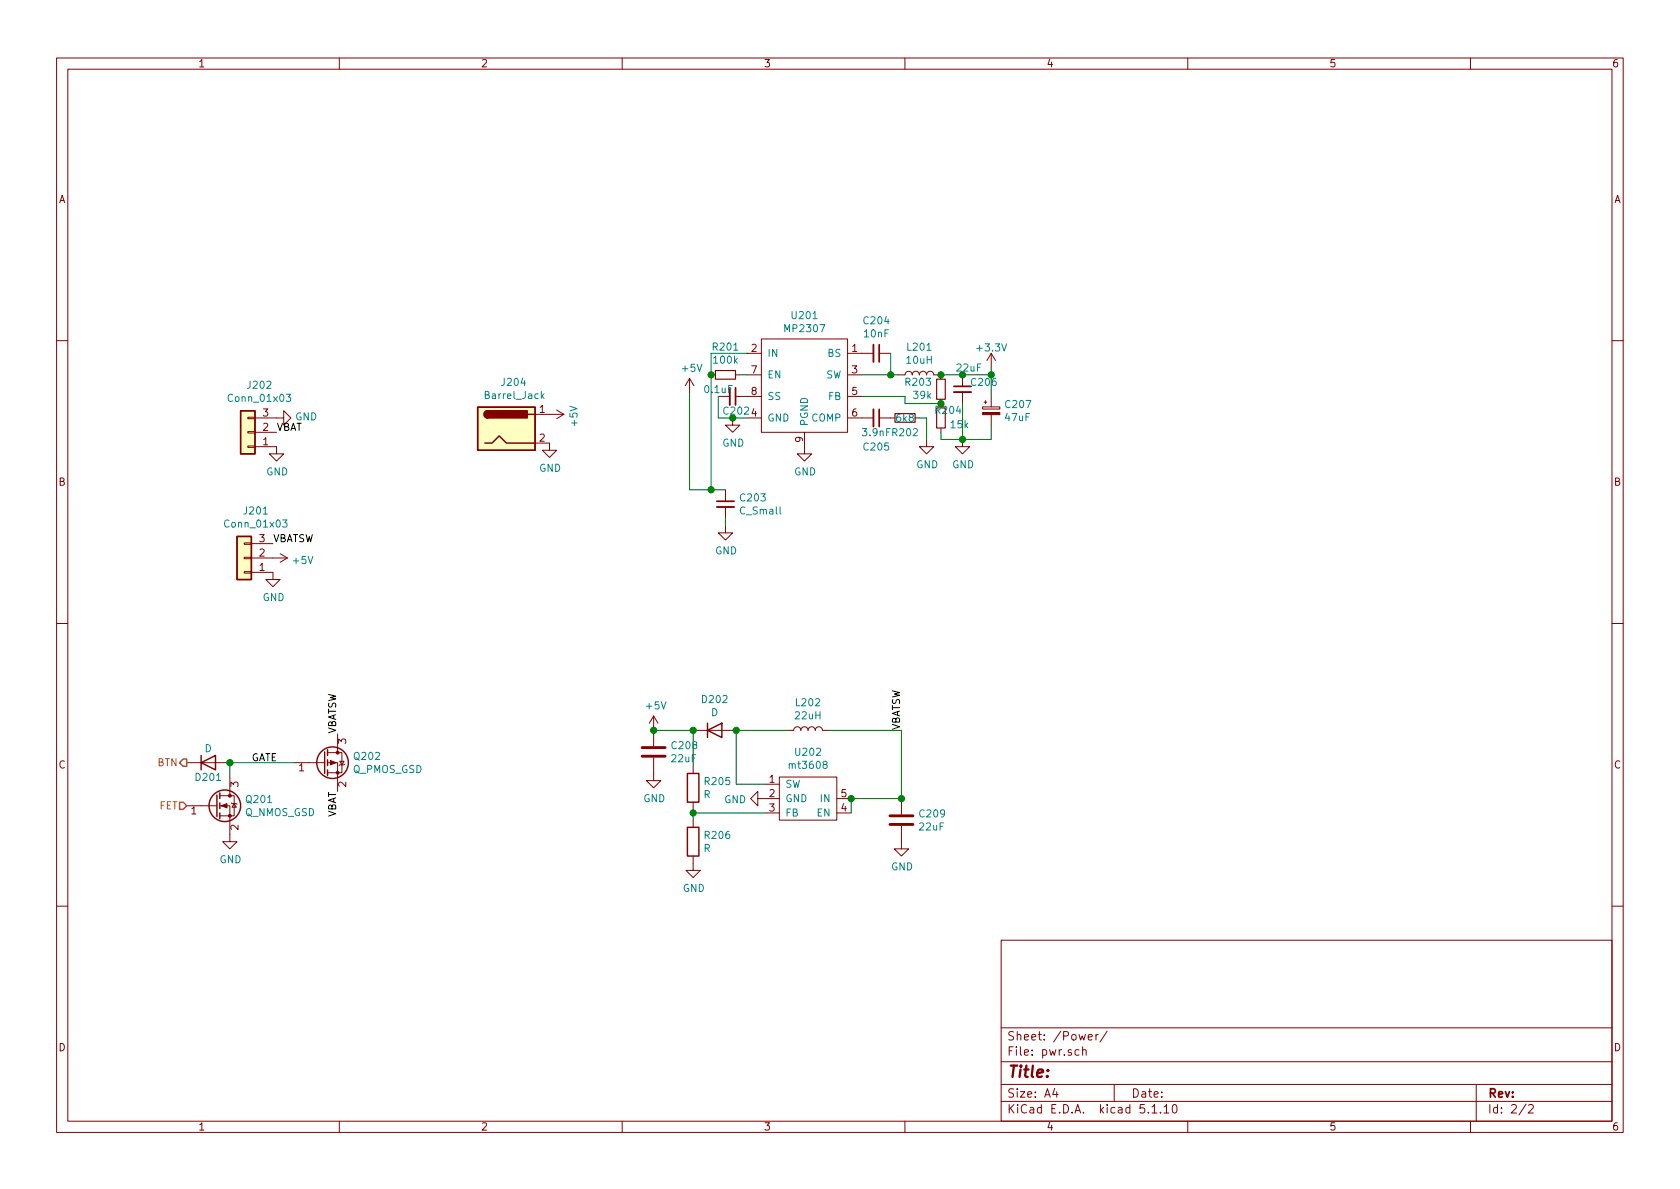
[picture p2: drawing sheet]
EESchema Schematic File Version 4
EELAYER 30 0
EELAYER END
$Descr A4 11693 8268
encoding utf-8
Sheet 2 2
Title ""
Date ""
Rev ""
Comp ""
Comment1 ""
Comment2 ""
Comment3 ""
Comment4 ""
$EndDescr
$Comp
L Device:C_Small C203
U 1 1
P 5050 3500
F 0 "C203" H 5142 3546 50  0000 L CNN
F 1 "C_Small" H 5142 3455 50  0000 L CNN
F 2 "Capacitor_SMD:C_1206_3216Metric" H 5050 3500 50  0001 C CNN
F 3 "~" H 5050 3500 50  0001 C CNN
	1    5050 3500
	1    0    0    -1  
$EndComp
$Comp
L Device:C_Small C206
U 1 1
P 6700 2700
F 0 "C206" H 6750 2750 50  0000 L CNN
F 1 "22uF" H 6650 2850 50  0000 L CNN
F 2 "Capacitor_SMD:C_1206_3216Metric" H 6700 2700 50  0001 C CNN
F 3 "~" H 6700 2700 50  0001 C CNN
	1    6700 2700
	1    0    0    -1  
$EndComp
$Comp
L Device:C_Polarized_Small C207
U 1 1
P 6900 2850
F 0 "C207" H 6988 2896 50  0000 L CNN
F 1 "47uF" H 6988 2805 50  0000 L CNN
F 2 "Capacitor_Tantalum_SMD:CP_EIA-6032-20_AVX-F_Pad2.25x2.35mm_HandSolder" H 6900 2850 50  0001 C CNN
F 3 "~" H 6900 2850 50  0001 C CNN
	1    6900 2850
	1    0    0    -1  
$EndComp
Wire Wire Line
	4800 3400 4950 3400
Wire Wire Line
	4950 3400 5050 3400
Connection ~ 4950 3400
$Comp
L power:GND #PWR0126
U 1 1
P 5050 3650
F 0 "#PWR0126" H 5050 3400 50  0001 C CNN
F 1 "GND" H 5055 3477 50  0000 C CNN
F 2 "" H 5050 3650 50  0001 C CNN
F 3 "" H 5050 3650 50  0001 C CNN
	1    5050 3650
	1    0    0    -1  
$EndComp
Wire Wire Line
	5050 3600 5050 3650
$Comp
L power:GND #PWR0127
U 1 1
P 6700 3050
F 0 "#PWR0127" H 6700 2800 50  0001 C CNN
F 1 "GND" H 6705 2877 50  0000 C CNN
F 2 "" H 6700 3050 50  0001 C CNN
F 3 "" H 6700 3050 50  0001 C CNN
	1    6700 3050
	1    0    0    -1  
$EndComp
Wire Wire Line
	6900 2600 6700 2600
Connection ~ 6700 2600
$Comp
L power:+3.3V #PWR0128
U 1 1
P 6900 2550
F 0 "#PWR0128" H 6900 2400 50  0001 C CNN
F 1 "+3.3V" H 6900 2690 50  0000 C CNN
F 2 "" H 6900 2550 50  0001 C CNN
F 3 "" H 6900 2550 50  0001 C CNN
	1    6900 2550
	1    0    0    -1  
$EndComp
Wire Wire Line
	6900 2550 6900 2600
Connection ~ 6900 2600
$Comp
L mps:MP2307 U201
U 1 1
P 5600 2550
F 0 "U201" H 5600 2915 50  0000 C CNN
F 1 "MP2307" H 5600 2824 50  0000 C CNN
F 2 "Package_SO:SOIC-8-1EP_3.9x4.9mm_P1.27mm_EP2.29x3mm_ThermalVias" H 5500 2800 50  0001 C CNN
F 3 "" H 5500 2800 50  0001 C CNN
	1    5600 2550
	1    0    0    -1  
$EndComp
Wire Wire Line
	4950 3400 4950 2600
Wire Wire Line
	4950 2450 5200 2450
$Comp
L Device:R_Small R201
U 1 1
P 5050 2600
F 0 "R201" V 4854 2600 50  0000 C CNN
F 1 "100k" V 4945 2600 50  0000 C CNN
F 2 "Resistor_SMD:R_0402_1005Metric" H 5050 2600 50  0001 C CNN
F 3 "~" H 5050 2600 50  0001 C CNN
	1    5050 2600
	0    1    1    0   
$EndComp
Connection ~ 4950 2600
Wire Wire Line
	4950 2600 4950 2450
Wire Wire Line
	5150 2600 5200 2600
$Comp
L Device:C_Small C202
U 1 1
P 5100 2750
F 0 "C202" V 5200 2775 50  0000 C CNN
F 1 "0.1uF" V 5050 2650 50  0000 C CNN
F 2 "Capacitor_SMD:C_0402_1005Metric" H 5100 2750 50  0001 C CNN
F 3 "~" H 5100 2750 50  0001 C CNN
	1    5100 2750
	0    1    1    0   
$EndComp
$Comp
L power:GND #PWR0129
U 1 1
P 5100 2900
F 0 "#PWR0129" H 5100 2650 50  0001 C CNN
F 1 "GND" H 5105 2727 50  0000 C CNN
F 2 "" H 5100 2900 50  0001 C CNN
F 3 "" H 5100 2900 50  0001 C CNN
	1    5100 2900
	1    0    0    -1  
$EndComp
Wire Wire Line
	5000 2750 5000 2900
Wire Wire Line
	5000 2900 5100 2900
Wire Wire Line
	5100 2900 5200 2900
Connection ~ 5100 2900
$Comp
L Device:C_Small C205
U 1 1
P 6100 2900
F 0 "C205" V 6300 2900 50  0000 C CNN
F 1 "3.9nF" V 6200 2900 50  0000 C CNN
F 2 "Capacitor_SMD:C_0402_1005Metric" H 6100 2900 50  0001 C CNN
F 3 "~" H 6100 2900 50  0001 C CNN
	1    6100 2900
	0    1    1    0   
$EndComp
$Comp
L Device:R_Small R202
U 1 1
P 6300 2900
F 0 "R202" V 6400 2900 50  0000 C CNN
F 1 "6k8" V 6300 2900 50  0000 C CNN
F 2 "Resistor_SMD:R_0402_1005Metric" H 6300 2900 50  0001 C CNN
F 3 "~" H 6300 2900 50  0001 C CNN
	1    6300 2900
	0    1    1    0   
$EndComp
$Comp
L power:GND #PWR0130
U 1 1
P 6450 3050
F 0 "#PWR0130" H 6450 2800 50  0001 C CNN
F 1 "GND" H 6455 2877 50  0000 C CNN
F 2 "" H 6450 3050 50  0001 C CNN
F 3 "" H 6450 3050 50  0001 C CNN
	1    6450 3050
	1    0    0    -1  
$EndComp
Wire Wire Line
	6400 2900 6450 2900
$Comp
L Device:L L201
U 1 1
P 6400 2600
F 0 "L201" V 6590 2600 50  0000 C CNN
F 1 "10uH" V 6499 2600 50  0000 C CNN
F 2 "Inductor_SMD:L_7.3x7.3_H3.5" H 6400 2600 50  0001 C CNN
F 3 "~" H 6400 2600 50  0001 C CNN
	1    6400 2600
	0    -1   -1   0   
$EndComp
Wire Wire Line
	6550 2600 6700 2600
Wire Wire Line
	6000 2600 6200 2600
$Comp
L Device:C_Small C204
U 1 1
P 6100 2450
F 0 "C204" V 5871 2450 50  0000 C CNN
F 1 "10nF" V 5962 2450 50  0000 C CNN
F 2 "Capacitor_SMD:C_0805_2012Metric" H 6100 2450 50  0001 C CNN
F 3 "~" H 6100 2450 50  0001 C CNN
	1    6100 2450
	0    1    1    0   
$EndComp
Wire Wire Line
	6200 2450 6200 2600
Connection ~ 6200 2600
Wire Wire Line
	6200 2600 6250 2600
$Comp
L Device:R_Small R203
U 1 1
P 6550 2700
F 0 "R203" H 6491 2654 50  0000 R CNN
F 1 "39k" H 6491 2745 50  0000 R CNN
F 2 "Resistor_SMD:R_0402_1005Metric" H 6550 2700 50  0001 C CNN
F 3 "~" H 6550 2700 50  0001 C CNN
	1    6550 2700
	1    0    0    1   
$EndComp
Connection ~ 6550 2600
Wire Wire Line
	6000 2750 6300 2750
Wire Wire Line
	6300 2750 6300 2800
Wire Wire Line
	6300 2800 6550 2800
$Comp
L Device:R_Small R204
U 1 1
P 6550 2900
F 0 "R204" H 6700 2850 50  0000 R CNN
F 1 "15k" H 6750 2950 50  0000 R CNN
F 2 "Resistor_SMD:R_0402_1005Metric" H 6550 2900 50  0001 C CNN
F 3 "~" H 6550 2900 50  0001 C CNN
	1    6550 2900
	1    0    0    1   
$EndComp
Connection ~ 6550 2800
Wire Wire Line
	6450 2900 6450 3050
Wire Wire Line
	6700 2800 6700 3050
Wire Wire Line
	6550 3000 6550 3050
Wire Wire Line
	6550 3050 6700 3050
Connection ~ 6700 3050
Wire Wire Line
	6700 3050 6900 3050
Wire Wire Line
	6900 2600 6900 2750
Wire Wire Line
	6900 2950 6900 3050
$Comp
L power:GND #PWR0131
U 1 1
P 5600 3100
F 0 "#PWR0131" H 5600 2850 50  0001 C CNN
F 1 "GND" H 5605 2927 50  0000 C CNN
F 2 "" H 5600 3100 50  0001 C CNN
F 3 "" H 5600 3100 50  0001 C CNN
	1    5600 3100
	1    0    0    -1  
$EndComp
$Comp
L Device:D D?
U 1 1
P 1450 5300
AR Path="/6134731D" Ref="D?"  Part="1" 
AR Path="/61327626/6134731D" Ref="D201"  Part="1" 
F 0 "D201" H 1450 5200 50  0000 C CNN
F 1 "D" H 1450 5400 50  0000 C CNN
F 2 "LED_SMD:LED_0805_2012Metric" H 1450 5300 50  0001 C CNN
F 3 "~" H 1450 5300 50  0001 C CNN
	1    1450 5300
	1    0    0    -1  
$EndComp
$Comp
L Device:Q_NMOS_GSD Q?
U 1 1
P 1500 5600
AR Path="/61347323" Ref="Q?"  Part="1" 
AR Path="/61327626/61347323" Ref="Q201"  Part="1" 
F 0 "Q201" H 1704 5646 50  0000 L CNN
F 1 "Q_NMOS_GSD" H 1704 5555 50  0000 L CNN
F 2 "Package_TO_SOT_SMD:SOT-23" H 1700 5700 50  0001 C CNN
F 3 "~" H 1500 5600 50  0001 C CNN
	1    1500 5600
	1    0    0    -1  
$EndComp
$Comp
L Device:Q_PMOS_GSD Q?
U 1 1
P 2250 5300
AR Path="/61347329" Ref="Q?"  Part="1" 
AR Path="/61327626/61347329" Ref="Q202"  Part="1" 
F 0 "Q202" H 2455 5346 50  0000 L CNN
F 1 "Q_PMOS_GSD" H 2455 5255 50  0000 L CNN
F 2 "Package_TO_SOT_SMD:SOT-23" H 2450 5400 50  0001 C CNN
F 3 "~" H 2250 5300 50  0001 C CNN
	1    2250 5300
	1    0    0    -1  
$EndComp
$Comp
L power:GND #PWR?
U 1 1
P 1600 5800
AR Path="/6134732F" Ref="#PWR?"  Part="1" 
AR Path="/61327626/6134732F" Ref="#PWR0132"  Part="1" 
F 0 "#PWR0132" H 1600 5550 50  0001 C CNN
F 1 "GND" H 1605 5627 50  0000 C CNN
F 2 "" H 1600 5800 50  0001 C CNN
F 3 "" H 1600 5800 50  0001 C CNN
	1    1600 5800
	1    0    0    -1  
$EndComp
Wire Wire Line
	1600 5400 1600 5300
Wire Wire Line
	2050 5300 1600 5300
Connection ~ 1600 5300
Text Label 2350 5500 3    50   ~ 0
VBAT
Text Label 1750 5300 0    50   ~ 0
GATE
$Comp
L Connector_Generic:Conn_01x03 J?
U 1 1
P 1700 3875
AR Path="/61347345" Ref="J?"  Part="1" 
AR Path="/61327626/61347345" Ref="J201"  Part="1" 
F 0 "J201" H 1618 3550 50  0000 C CNN
F 1 "Conn_01x03" H 1618 3641 50  0000 C CNN
F 2 "Connector_PinHeader_2.54mm:PinHeader_1x03_P2.54mm_Vertical" H 1700 3875 50  0001 C CNN
F 3 "~" H 1700 3875 50  0001 C CNN
	1    1700 3875
	-1   0    0    1   
$EndComp
$Comp
L power:GND #PWR?
U 1 1
P 1900 3975
AR Path="/6134734C" Ref="#PWR?"  Part="1" 
AR Path="/61327626/6134734C" Ref="#PWR0133"  Part="1" 
F 0 "#PWR0133" H 1900 3725 50  0001 C CNN
F 1 "GND" H 1905 3802 50  0000 C CNN
F 2 "" H 1900 3975 50  0001 C CNN
F 3 "" H 1900 3975 50  0001 C CNN
	1    1900 3975
	1    0    0    -1  
$EndComp
$Comp
L Connector_Generic:Conn_01x03 J?
U 1 1
P 1725 3000
AR Path="/6134E90F" Ref="J?"  Part="1" 
AR Path="/61327626/6134E90F" Ref="J202"  Part="1" 
F 0 "J202" H 1643 2675 50  0000 C CNN
F 1 "Conn_01x03" H 1643 2766 50  0000 C CNN
F 2 "Connector_PinHeader_2.54mm:PinHeader_1x03_P2.54mm_Vertical" H 1725 3000 50  0001 C CNN
F 3 "~" H 1725 3000 50  0001 C CNN
	1    1725 3000
	-1   0    0    1   
$EndComp
$Comp
L power:GND #PWR?
U 1 1
P 1925 3100
AR Path="/6134E915" Ref="#PWR?"  Part="1" 
AR Path="/61327626/6134E915" Ref="#PWR0134"  Part="1" 
F 0 "#PWR0134" H 1925 2850 50  0001 C CNN
F 1 "GND" H 1930 2927 50  0000 C CNN
F 2 "" H 1925 3100 50  0001 C CNN
F 3 "" H 1925 3100 50  0001 C CNN
	1    1925 3100
	1    0    0    -1  
$EndComp
$Comp
L power:GND #PWR?
U 1 1
P 1925 2900
AR Path="/6134E91B" Ref="#PWR?"  Part="1" 
AR Path="/61327626/6134E91B" Ref="#PWR0135"  Part="1" 
F 0 "#PWR0135" H 1925 2650 50  0001 C CNN
F 1 "GND" V 1930 2772 50  0000 R CNN
F 2 "" H 1925 2900 50  0001 C CNN
F 3 "" H 1925 2900 50  0001 C CNN
	1    1925 2900
	0    -1   -1   0   
$EndComp
Text Label 1925 3000 0    50   ~ 0
VBAT
$Comp
L mt3608:mt3608 U202
U 1 1
P 5375 5300
F 0 "U202" H 5625 5375 50  0000 C CNN
F 1 "mt3608" H 5625 5284 50  0000 C CNN
F 2 "Package_TO_SOT_SMD:SOT-23-6" H 5375 5300 50  0001 C CNN
F 3 "" H 5375 5300 50  0001 C CNN
	1    5375 5300
	1    0    0    -1  
$EndComp
$Comp
L Device:C C209
U 1 1
P 6275 5700
F 0 "C209" H 6390 5746 50  0000 L CNN
F 1 "22uF" H 6390 5655 50  0000 L CNN
F 2 "Capacitor_SMD:C_1206_3216Metric" H 6313 5550 50  0001 C CNN
F 3 "~" H 6275 5700 50  0001 C CNN
	1    6275 5700
	1    0    0    -1  
$EndComp
Wire Wire Line
	5925 5550 6275 5550
$Comp
L power:GND #PWR0207
U 1 1
P 6275 5850
F 0 "#PWR0207" H 6275 5600 50  0001 C CNN
F 1 "GND" H 6280 5677 50  0000 C CNN
F 2 "" H 6275 5850 50  0001 C CNN
F 3 "" H 6275 5850 50  0001 C CNN
	1    6275 5850
	1    0    0    -1  
$EndComp
$Comp
L Device:L L202
U 1 1
P 5625 5075
F 0 "L202" V 5815 5075 50  0000 C CNN
F 1 "22uH" V 5724 5075 50  0000 C CNN
F 2 "Inductor_SMD:L_10.4x10.4_H4.8" H 5625 5075 50  0001 C CNN
F 3 "~" H 5625 5075 50  0001 C CNN
	1    5625 5075
	0    -1   -1   0   
$EndComp
Wire Wire Line
	6275 5075 6275 5550
Connection ~ 6275 5550
Wire Wire Line
	5475 5075 5125 5075
Wire Wire Line
	5125 5075 5125 5450
Wire Wire Line
	5125 5450 5325 5450
$Comp
L Device:R R205
U 1 1
P 4825 5475
F 0 "R205" H 4895 5521 50  0000 L CNN
F 1 "R" H 4895 5430 50  0000 L CNN
F 2 "Resistor_SMD:R_0402_1005Metric" V 4755 5475 50  0001 C CNN
F 3 "~" H 4825 5475 50  0001 C CNN
	1    4825 5475
	1    0    0    -1  
$EndComp
$Comp
L Device:D D202
U 1 1
P 4975 5075
F 0 "D202" H 4975 5292 50  0000 C CNN
F 1 "D" H 4975 5201 50  0000 C CNN
F 2 "Inductor_SMD:L_1206_3216Metric" H 4975 5075 50  0001 C CNN
F 3 "~" H 4975 5075 50  0001 C CNN
	1    4975 5075
	1    0    0    -1  
$EndComp
Connection ~ 5125 5075
$Comp
L Device:C C208
U 1 1
P 4550 5225
F 0 "C208" H 4665 5271 50  0000 L CNN
F 1 "22uF" H 4665 5180 50  0000 L CNN
F 2 "Capacitor_SMD:C_1206_3216Metric" H 4588 5075 50  0001 C CNN
F 3 "~" H 4550 5225 50  0001 C CNN
	1    4550 5225
	1    0    0    -1  
$EndComp
$Comp
L Device:R R206
U 1 1
P 4825 5850
F 0 "R206" H 4895 5896 50  0000 L CNN
F 1 "R" H 4895 5805 50  0000 L CNN
F 2 "Resistor_SMD:R_0402_1005Metric" V 4755 5850 50  0001 C CNN
F 3 "~" H 4825 5850 50  0001 C CNN
	1    4825 5850
	1    0    0    -1  
$EndComp
$Comp
L power:GND #PWR0204
U 1 1
P 4825 6000
F 0 "#PWR0204" H 4825 5750 50  0001 C CNN
F 1 "GND" H 4830 5827 50  0000 C CNN
F 2 "" H 4825 6000 50  0001 C CNN
F 3 "" H 4825 6000 50  0001 C CNN
	1    4825 6000
	1    0    0    -1  
$EndComp
Wire Wire Line
	4550 5075 4825 5075
$Comp
L power:GND #PWR0202
U 1 1
P 4550 5375
F 0 "#PWR0202" H 4550 5125 50  0001 C CNN
F 1 "GND" H 4555 5202 50  0000 C CNN
F 2 "" H 4550 5375 50  0001 C CNN
F 3 "" H 4550 5375 50  0001 C CNN
	1    4550 5375
	1    0    0    -1  
$EndComp
Wire Wire Line
	4825 5325 4825 5075
Connection ~ 4825 5075
Wire Wire Line
	4825 5625 4825 5650
Wire Wire Line
	5325 5650 4825 5650
Connection ~ 4825 5650
Wire Wire Line
	4825 5650 4825 5700
$Comp
L power:GND #PWR0205
U 1 1
P 5325 5550
F 0 "#PWR0205" H 5325 5300 50  0001 C CNN
F 1 "GND" V 5330 5422 50  0000 R CNN
F 2 "" H 5325 5550 50  0001 C CNN
F 3 "" H 5325 5550 50  0001 C CNN
	1    5325 5550
	0    1    1    0   
$EndComp
Connection ~ 5925 5550
Wire Wire Line
	5925 5550 5925 5650
$Comp
L power:+5V #PWR0203
U 1 1
P 4800 2725
F 0 "#PWR0203" H 4800 2575 50  0001 C CNN
F 1 "+5V" H 4815 2898 50  0000 C CNN
F 2 "" H 4800 2725 50  0001 C CNN
F 3 "" H 4800 2725 50  0001 C CNN
	1    4800 2725
	1    0    0    -1  
$EndComp
$Comp
L power:+5V #PWR0206
U 1 1
P 4550 5075
F 0 "#PWR0206" H 4550 4925 50  0001 C CNN
F 1 "+5V" H 4565 5248 50  0000 C CNN
F 2 "" H 4550 5075 50  0001 C CNN
F 3 "" H 4550 5075 50  0001 C CNN
	1    4550 5075
	1    0    0    -1  
$EndComp
Text Label 6275 5075 1    50   ~ 0
VBATSW
Text Label 2350 5100 1    50   ~ 0
VBATSW
$Comp
L power:+5V #PWR0201
U 1 1
P 1900 3875
F 0 "#PWR0201" H 1900 3725 50  0001 C CNN
F 1 "+5V" V 1915 4003 50  0000 L CNN
F 2 "" H 1900 3875 50  0001 C CNN
F 3 "" H 1900 3875 50  0001 C CNN
	1    1900 3875
	0    1    1    0   
$EndComp
Wire Wire Line
	5775 5075 6275 5075
Text HLabel 1300 5300 0    50   Output ~ 0
BTN
Text HLabel 1300 5600 0    50   Input ~ 0
FET
Connection ~ 4550 5075
Text Label 1900 3775 0    50   ~ 0
VBATSW
$Comp
L power:+5V #PWR0110
U 1 1
P 3825 2875
F 0 "#PWR0110" H 3825 2725 50  0001 C CNN
F 1 "+5V" H 3840 3048 50  0000 C CNN
F 2 "" H 3825 2875 50  0001 C CNN
F 3 "" H 3825 2875 50  0001 C CNN
	1    3825 2875
	0    1    1    0   
$EndComp
$Comp
L power:GND #PWR0137
U 1 1
P 3825 3075
F 0 "#PWR0137" H 3825 2825 50  0001 C CNN
F 1 "GND" H 3830 2902 50  0000 C CNN
F 2 "" H 3825 3075 50  0001 C CNN
F 3 "" H 3825 3075 50  0001 C CNN
	1    3825 3075
	1    0    0    -1  
$EndComp
Wire Wire Line
	4800 2725 4800 3400
$Comp
L Connector:Barrel_Jack J204
U 1 1
P 3525 2975
F 0 "J204" H 3575 3300 50  0000 C CNN
F 1 "Barrel_Jack" H 3582 3209 50  0000 C CNN
F 2 "Connector_BarrelJack:BarrelJack_Horizontal" H 3575 2935 50  0001 C CNN
F 3 "~" H 3575 2935 50  0001 C CNN
	1    3525 2975
	1    0    0    -1  
$EndComp
$EndSCHEMATC
